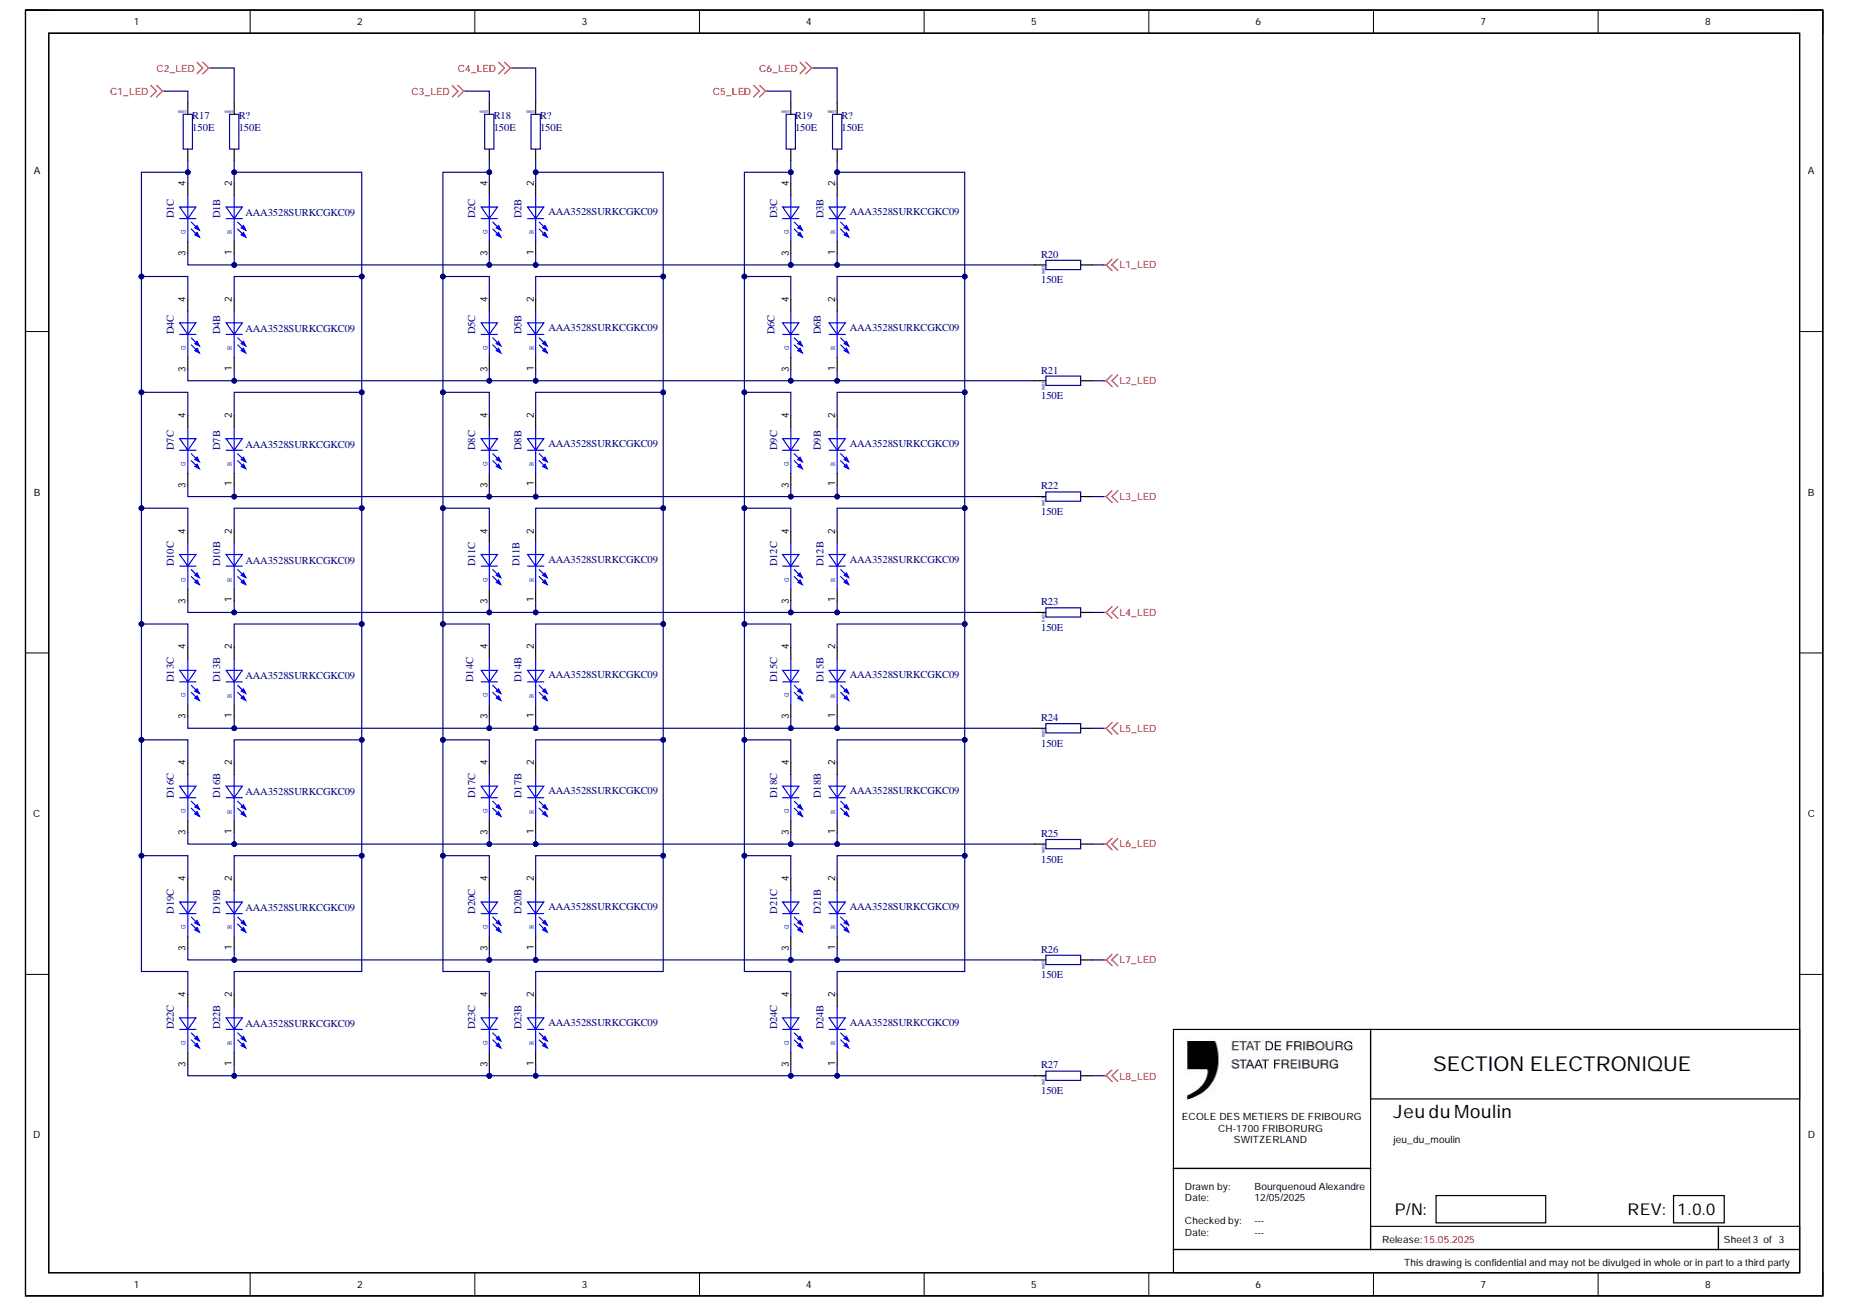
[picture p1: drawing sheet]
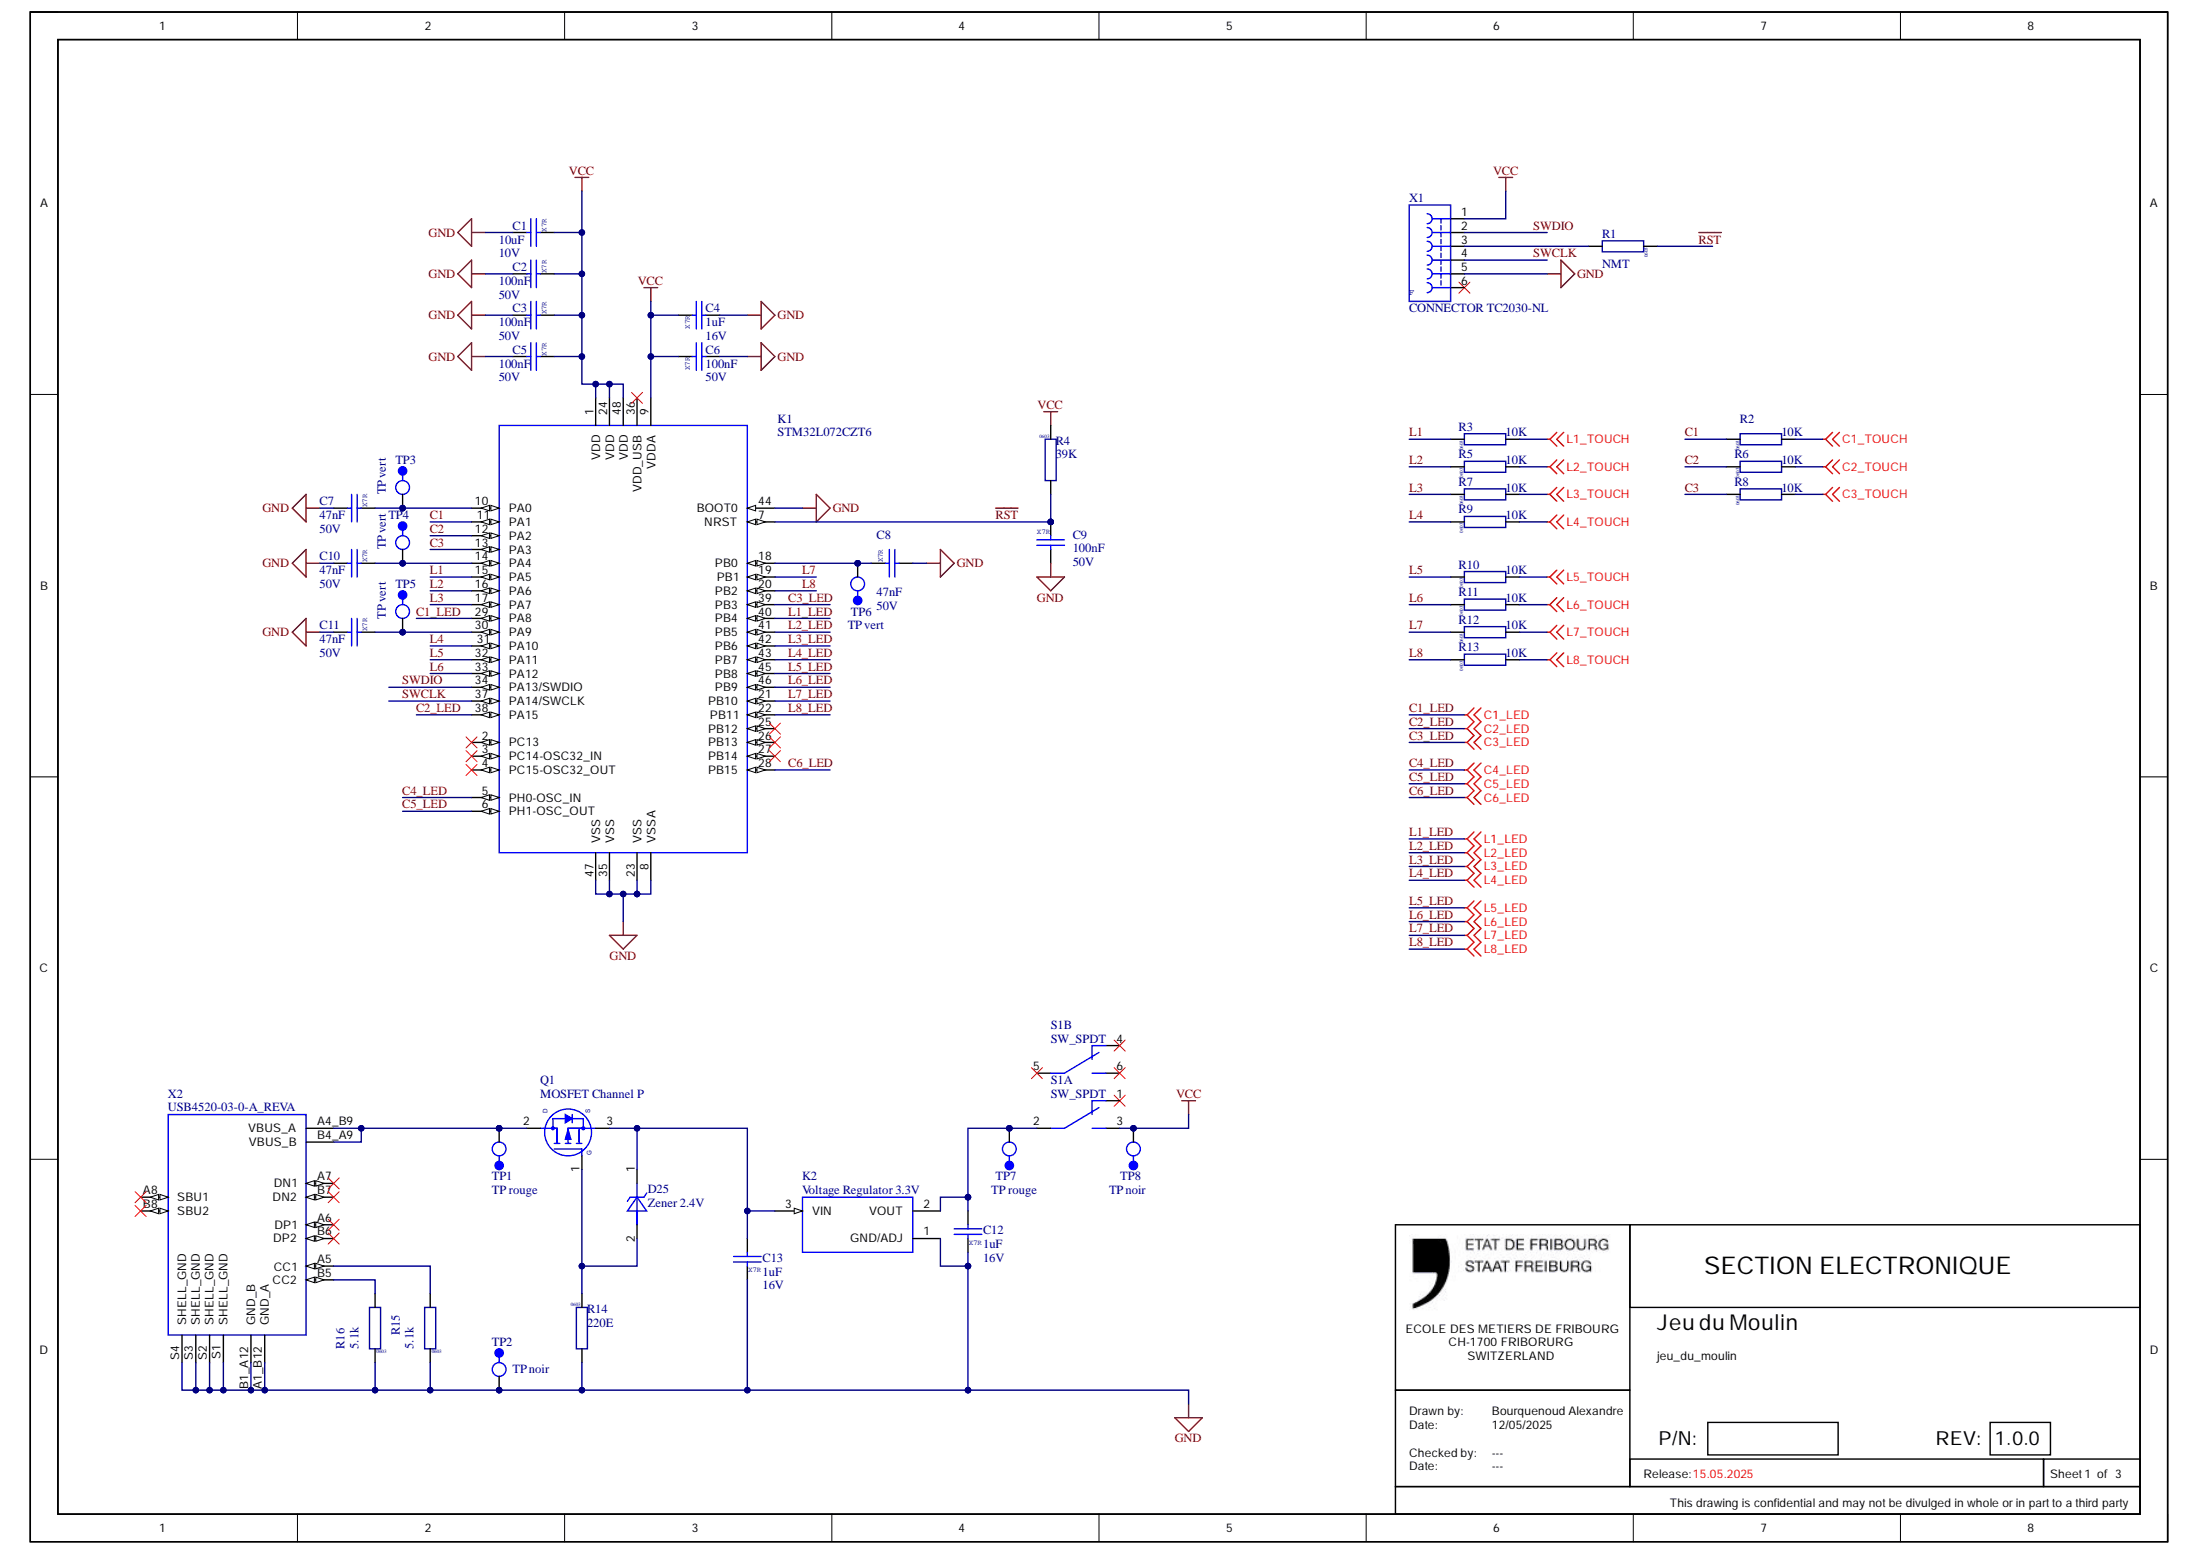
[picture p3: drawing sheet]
# Altium project jeu_du_moulin_boura_Project.PrjPcb
PCBCheckedBy: ---; PCBCheckedDate: ---; PCBDrawnDate: 20/05/2025; PCBName: jeu_du_moulin; ProjectEngineer: Bourquenoud Alexandre; ProjectLevel: 0; ProjectReleaseDate: --/--/--; ProjectStatus: PROTOTYPE; ProjectTitle: Jeu du Moulin; ProjectVersion: 1.0; SCHCheckedBy: ---; SCHCheckedDate: ---; SCHDrawnDate: 20/05/2025
3 sheets, 79 parts. Net scope: global (net labels, ports and power ports of the same name join across sheets).
Board file: jeu_du_moulin_boura_PCB.PcbDoc
Sheets:
  jeu_du_moulin_boura_TouchPAD_SCH.SchDoc
  jeu_du_moulin_boura_uP_SCH.SchDoc
  jeu_du_moulin_boura_LedMatrix_SCH.SchDoc

## Sheet jeu_du_moulin_boura_TouchPAD_SCH.SchDoc
size A3; Organization: Ecole des Métiers de Fribourg; Address1: Ch. du Musée 2; Address2: 1700 Fribourg; Address3: Switzerland; DocumentNumber: 2; SheetNumber: 2; SheetTotal: 3; BraceOpen: [; BraceClose: ]; Point: .

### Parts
D1  AAA3528SURKCGKC09  [TouchPAD-8mm+LED 4-SMD CIR]  (value not drawn)  (part A of 3)
D2  AAA3528SURKCGKC09  [TouchPAD-8mm+LED 4-SMD CIR]  (value not drawn)  (part A of 3)
D3  AAA3528SURKCGKC09  [TouchPAD-8mm+LED 4-SMD CIR]  (value not drawn)  (part A of 3)
D4  AAA3528SURKCGKC09  [TouchPAD-8mm+LED 4-SMD CIR]  (value not drawn)  (part A of 3)
D5  AAA3528SURKCGKC09  [TouchPAD-8mm+LED 4-SMD CIR]  (value not drawn)  (part A of 3)
D6  AAA3528SURKCGKC09  [TouchPAD-8mm+LED 4-SMD CIR]  (value not drawn)  (part A of 3)
D7  AAA3528SURKCGKC09  [TouchPAD-8mm+LED 4-SMD CIR]  (value not drawn)  (part A of 3)
D8  AAA3528SURKCGKC09  [TouchPAD-8mm+LED 4-SMD CIR]  (value not drawn)  (part A of 3)
D9  AAA3528SURKCGKC09  [TouchPAD-8mm+LED 4-SMD CIR]  (value not drawn)  (part A of 3)
D10  AAA3528SURKCGKC09  [TouchPAD-8mm+LED 4-SMD CIR]  (value not drawn)  (part A of 3)
D11  AAA3528SURKCGKC09  [TouchPAD-8mm+LED 4-SMD CIR]  (value not drawn)  (part A of 3)
D12  AAA3528SURKCGKC09  [TouchPAD-8mm+LED 4-SMD CIR]  (value not drawn)  (part A of 3)
D13  AAA3528SURKCGKC09  [TouchPAD-8mm+LED 4-SMD CIR]  (value not drawn)  (part A of 3)
D14  AAA3528SURKCGKC09  [TouchPAD-8mm+LED 4-SMD CIR]  (value not drawn)  (part A of 3)
D15  AAA3528SURKCGKC09  [TouchPAD-8mm+LED 4-SMD CIR]  (value not drawn)  (part A of 3)
D16  AAA3528SURKCGKC09  [TouchPAD-8mm+LED 4-SMD CIR]  (value not drawn)  (part A of 3)
D17  AAA3528SURKCGKC09  [TouchPAD-8mm+LED 4-SMD CIR]  (value not drawn)  (part A of 3)
D18  AAA3528SURKCGKC09  [TouchPAD-8mm+LED 4-SMD CIR]  (value not drawn)  (part A of 3)
D19  AAA3528SURKCGKC09  [TouchPAD-8mm+LED 4-SMD CIR]  (value not drawn)  (part A of 3)
D20  AAA3528SURKCGKC09  [TouchPAD-8mm+LED 4-SMD CIR]  (value not drawn)  (part A of 3)
D21  AAA3528SURKCGKC09  [TouchPAD-8mm+LED 4-SMD CIR]  (value not drawn)  (part A of 3)
D22  AAA3528SURKCGKC09  [TouchPAD-8mm+LED 4-SMD CIR]  (value not drawn)  (part A of 3)
D23  AAA3528SURKCGKC09  [TouchPAD-8mm+LED 4-SMD CIR]  (value not drawn)  (part A of 3)
D24  AAA3528SURKCGKC09  [TouchPAD-8mm+LED 4-SMD CIR]  (value not drawn)  (part A of 3)

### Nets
C1_TOUCH: D1.6(TPAD) D4.6(TPAD) D7.6(TPAD) D10.6(TPAD) D13.6(TPAD) D16.6(TPAD) D19.6(TPAD) D22.6(TPAD) ; off-sheet C1_TOUCH
C2_TOUCH: D2.6(TPAD) D5.6(TPAD) D8.6(TPAD) D11.6(TPAD) D14.6(TPAD) D17.6(TPAD) D20.6(TPAD) D23.6(TPAD) ; off-sheet C2_TOUCH
C3_TOUCH: D3.6(TPAD) D6.6(TPAD) D9.6(TPAD) D12.6(TPAD) D15.6(TPAD) D18.6(TPAD) D21.6(TPAD) D24.6(TPAD) ; off-sheet C3_TOUCH
L1_TOUCH: D1.5(TPAD) D2.5(TPAD) D3.5(TPAD) ; off-sheet L1_TOUCH
L2_TOUCH: D4.5(TPAD) D5.5(TPAD) D6.5(TPAD) ; off-sheet L2_TOUCH
L3_TOUCH: D7.5(TPAD) D8.5(TPAD) D9.5(TPAD) ; off-sheet L3_TOUCH
L4_TOUCH: D10.5(TPAD) D11.5(TPAD) D12.5(TPAD) ; off-sheet L4_TOUCH
L5_TOUCH: D13.5(TPAD) D14.5(TPAD) D15.5(TPAD) ; off-sheet L5_TOUCH
L6_TOUCH: D16.5(TPAD) D17.5(TPAD) D18.5(TPAD) ; off-sheet L6_TOUCH
L7_TOUCH: D19.5(TPAD) D20.5(TPAD) D21.5(TPAD) ; off-sheet L7_TOUCH
L8_TOUCH: D22.5(TPAD) D23.5(TPAD) D24.5(TPAD) ; off-sheet L8_TOUCH

### Layout directives
rule Width Constraint [Pref Width = 0.8mm    Min Width = 0.2mm    Max Width = 0.8mm]: C1_TOUCH, C2_TOUCH, C3_TOUCH

## Sheet jeu_du_moulin_boura_uP_SCH.SchDoc
size A3; Organization: Ecole des Métiers de Fribourg; Address1: Ch. du Musée 2; Address2: 1700 Fribourg; Address3: Switzerland; DocumentNumber: 1; SheetNumber: 1; SheetTotal: 3; BraceOpen: [; BraceClose: ]; Point: .

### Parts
C1  10uF  Volt: 10V  [CSMD0603]
C2  100nF  Volt: 50V  [CSMD0603]
C3  100nF  Volt: 50V  [CSMD0603]
C4  1uF  Volt: 16V  [CSMD0603]
C5  100nF  Volt: 50V  [CSMD0603]
C6  100nF  Volt: 50V  [CSMD0603]
C7  47nF  Volt: 50V  [CSMD0603]
C8  47nF  Volt: 50V  [CSMD0603]
C9  100nF  Volt: 50V  [CSMD0603]
C10  47nF  Volt: 50V  [CSMD0603]
C11  47nF  Volt: 50V  [CSMD0603]
C12  1uF  Volt: 16V  [CSMD0603]
C13  1uF  Volt: 16V  [CSMD0603]
D25  Zener 2.4V  [SOD-123]
K1  STM32L072CZU6  [UFQFPN48]
K2  Voltage Regulator 3.3V  [SOT95P240X88-3N]
Q1  MOSFET Channel P  [SOT95P240X88-3N]
R1  NMT  [RSMD0603]
R2  10K  [RSMD0603]
R3  10K  [RSMD0603]
R4  39K  [RSMD0603]
R5  10K  [RSMD0603]
R6  10K  [RSMD0603]
R7  10K  [RSMD0603]
R8  10K  [RSMD0603]
R9  10K  [RSMD0603]
R10  10K  [RSMD0603]
R11  10K  [RSMD0603]
R12  10K  [RSMD0603]
R13  10K  [RSMD0603]
R14  220E  [RSMD0603]
R15  5.1k  [RSMD0603]
R16  5.1k  [RSMD0603]
S1  SW_SPDT  [Switch Slide DPDT]  (parts A,B of 2)
TP1  TP rouge  [TP10_22]
TP2  TP noir  [TP10_22]
TP3  Test Point  [TP]
TP4  Test Point  [TP]
TP5  Test Point  [TP]
TP6  Test Point  [TP]
TP7  TP rouge  [TP10_22]
TP8  TP noir  [TP10_22]
X1  CONNECTOR TC2030-NL  [T-Connect 2030]
X2  USB4520-03-0-A_REVA  [GCT_USB4520-03-0-A_REVA]

### Blocks framed on the sheet
Microcontrôleur: C1-C11 K1 R4 TP3-TP6
Connecteur de programmation: R1 X1
Matrice de touches: R2 R3 R5-R13
Alimentation: C12 C13 D25 K2 Q1 R14-R16 S1 TP1 TP2 TP7 TP8 X2

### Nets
GND: C1.2 C2.2 C3.2 C4.2 C5.2 C6.2 C7.2 C8.2 C9.2 C10.2 C11.2 C12.1 C13.1 K1.8(VSSA) K1.23(VSS) K1.35(VSS) K1.44(BOOT0) K1.47(VSS) K1.49(GND_PAD) K2.1(GND/ADJ) R14.2 R15.1 R16.1 TP2.1(a) X1.5(GND) X2.A1_B12(GND_A) X2.B1_A12(GND_B) X2.S1(SHELL_GND) X2.S2(SHELL_GND) X2.S3(SHELL_GND) X2.S4(SHELL_GND)
VCC: C1.1 C2.1 C3.1 C4.1 C5.1 C6.1 K1.1(VDD) K1.9(VDDA) K1.24(VDD) K1.48(VDD) R4.1 S1.3 TP8.1(a) X1.1(VDD_VIOREF)
C1: K1.17(PA7) R2.1
C1_LED: K1.29(PA8) ; off-sheet C1_LED
C1_TOUCH: R2.2 ; off-sheet C1_TOUCH
C2: K1.13(PA3) R6.1
C2_LED: K1.41(PB5) ; off-sheet C2_LED
C2_TOUCH: R6.2 ; off-sheet C2_TOUCH
C3: K1.12(PA2) R8.1
C3_LED: K1.39(PB3) ; off-sheet C3_LED
C3_TOUCH: R8.2 ; off-sheet C3_TOUCH
L1: K1.11(PA1) R3.1
L1_LED: K1.42(PB6) ; off-sheet L1_LED
L1_TOUCH: R3.2 ; off-sheet L1_TOUCH
L2: K1.33(PA12) R5.1
L2_LED: K1.40(PB4) ; off-sheet L2_LED
L2_TOUCH: R5.2 ; off-sheet L2_TOUCH
L3: K1.32(PA11) R7.1
L3_LED: K1.38(PA15) ; off-sheet L3_LED
L3_TOUCH: R7.2 ; off-sheet L3_TOUCH
L4: K1.31(PA10) R9.1
L4_LED: K1.22(PB11) ; off-sheet L4_LED
L4_TOUCH: R9.2 ; off-sheet L4_TOUCH
L5: K1.20(PB2) R10.1
L5_LED: K1.21(PB10) ; off-sheet L5_LED
L5_TOUCH: R10.2 ; off-sheet L5_TOUCH
L6: K1.19(PB1) R11.1
L6_LED: K1.46(PB9) ; off-sheet L6_LED
L6_TOUCH: R11.2 ; off-sheet L6_TOUCH
L7: K1.16(PA6) R12.1
L7_LED: K1.45(PB8) ; off-sheet L7_LED
L7_TOUCH: R12.2 ; off-sheet L7_TOUCH
L8: K1.15(PA5) R13.1
L8_LED: K1.43(PB7) ; off-sheet L8_LED
L8_TOUCH: R13.2 ; off-sheet L8_TOUCH
~{RST}: C9.1 K1.7(NRST) R1.1 R4.2
SWCLK: K1.37(PA14/SWCLK) X1.4(SWCLK)
SWDIO: K1.34(PA13/SWDIO) X1.2(SWDIO)
NetC7_1: C7.1 K1.10(PA0) TP3.1(a)
NetC8_1: C8.1 K1.18(PB0) TP5.1(a)
NetC10_1: C10.1 K1.14(PA4) TP4.1(a)
NetC11_1: C11.1 K1.30(PA9) TP6.1(a)
NetC12_2: C12.2 K2.2(VOUT) S1.2 TP7.1(a)
NetC13_2: C13.2 D25.1(CATHODE) K2.3(VIN) Q1.2(Drain)
NetD25_2: D25.2(ANODE) Q1.1(Gate) R14.1
NetQ1_3: Q1.3(Source) TP1.1(a) X2.A4_B9(VBUS_A) X2.B4_A9(VBUS_B)
NetR1_2: R1.2 X1.3(NMVLR/RESET)
NetR15_2: R15.2 X2.A5(CC1)
NetR16_2: R16.2 X2.B5(CC2)

Not connected (* = marked no-connect by the designer): K1 2(PC13)* 3(PC14-OSC32_IN)* 4(PC15-OSC32_OUT)* 5(PH0-OSC_IN)* 6(PH1-OSC_OUT)* 25(PB12)* 26(PB13)* 27(PB14)* 28(PB15)* 36(VDD_USB)*; S1 1* 4* 5* 6*; X1 6(SWO)*; X2 A6(DP1)* A7(DN1)* A8(SBU1)* B6(DP2)* B7(DN2)* B8(SBU2)*

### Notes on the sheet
- Matrice de LEDs

## Sheet jeu_du_moulin_boura_LedMatrix_SCH.SchDoc
size A3; Organization: Ecole des Métiers de Fribourg; Address1: Ch. du Musée 2; Address2: 1700 Fribourg; Address3: Switzerland; SheetNumber: 3; SheetTotal: 3; BraceOpen: [; BraceClose: ]; Point: .

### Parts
D1  AAA3528SURKCGKC09  [TouchPAD-8mm+LED 4-SMD CIR]  (parts B,C of 3)
D2  AAA3528SURKCGKC09  [TouchPAD-8mm+LED 4-SMD CIR]  (parts B,C of 3)
D3  AAA3528SURKCGKC09  [TouchPAD-8mm+LED 4-SMD CIR]  (parts B,C of 3)
D4  AAA3528SURKCGKC09  [TouchPAD-8mm+LED 4-SMD CIR]  (parts B,C of 3)
D5  AAA3528SURKCGKC09  [TouchPAD-8mm+LED 4-SMD CIR]  (parts B,C of 3)
D6  AAA3528SURKCGKC09  [TouchPAD-8mm+LED 4-SMD CIR]  (parts B,C of 3)
D7  AAA3528SURKCGKC09  [TouchPAD-8mm+LED 4-SMD CIR]  (parts B,C of 3)
D8  AAA3528SURKCGKC09  [TouchPAD-8mm+LED 4-SMD CIR]  (parts B,C of 3)
D9  AAA3528SURKCGKC09  [TouchPAD-8mm+LED 4-SMD CIR]  (parts B,C of 3)
D10  AAA3528SURKCGKC09  [TouchPAD-8mm+LED 4-SMD CIR]  (parts B,C of 3)
D11  AAA3528SURKCGKC09  [TouchPAD-8mm+LED 4-SMD CIR]  (parts B,C of 3)
D12  AAA3528SURKCGKC09  [TouchPAD-8mm+LED 4-SMD CIR]  (parts B,C of 3)
D13  AAA3528SURKCGKC09  [TouchPAD-8mm+LED 4-SMD CIR]  (parts B,C of 3)
D14  AAA3528SURKCGKC09  [TouchPAD-8mm+LED 4-SMD CIR]  (parts B,C of 3)
D15  AAA3528SURKCGKC09  [TouchPAD-8mm+LED 4-SMD CIR]  (parts B,C of 3)
D16  AAA3528SURKCGKC09  [TouchPAD-8mm+LED 4-SMD CIR]  (parts B,C of 3)
D17  AAA3528SURKCGKC09  [TouchPAD-8mm+LED 4-SMD CIR]  (parts B,C of 3)
D18  AAA3528SURKCGKC09  [TouchPAD-8mm+LED 4-SMD CIR]  (parts B,C of 3)
D19  AAA3528SURKCGKC09  [TouchPAD-8mm+LED 4-SMD CIR]  (parts B,C of 3)
D20  AAA3528SURKCGKC09  [TouchPAD-8mm+LED 4-SMD CIR]  (parts B,C of 3)
D21  AAA3528SURKCGKC09  [TouchPAD-8mm+LED 4-SMD CIR]  (parts B,C of 3)
D22  AAA3528SURKCGKC09  [TouchPAD-8mm+LED 4-SMD CIR]  (parts B,C of 3)
D23  AAA3528SURKCGKC09  [TouchPAD-8mm+LED 4-SMD CIR]  (parts B,C of 3)
D24  AAA3528SURKCGKC09  [TouchPAD-8mm+LED 4-SMD CIR]  (parts B,C of 3)
R17  150E  [RSMD0603]
R18  150E  [RSMD0603]
R19  150E  [RSMD0603]
R20  150E  [RSMD0603]
R21  150E  [RSMD0603]
R22  150E  [RSMD0603]
R23  150E  [RSMD0603]
R24  150E  [RSMD0603]
R25  150E  [RSMD0603]
R26  150E  [RSMD0603]
R27  150E  [RSMD0603]

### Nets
C1_LED: R17.1 ; off-sheet C1_LED
C2_LED: R18.1 ; off-sheet C2_LED
C3_LED: R19.1 ; off-sheet C3_LED
L1_LED: R20.2 ; off-sheet L1_LED
L2_LED: R21.2 ; off-sheet L2_LED
L3_LED: R22.2 ; off-sheet L3_LED
L4_LED: R23.2 ; off-sheet L4_LED
L5_LED: R24.2 ; off-sheet L5_LED
L6_LED: R25.2 ; off-sheet L6_LED
L7_LED: R26.2 ; off-sheet L7_LED
L8_LED: R27.2 ; off-sheet L8_LED
NetD1_1: D1.1(CATHODE) D1.4(ANODE) D2.1(CATHODE) D2.4(ANODE) D3.1(CATHODE) D3.4(ANODE) R20.1
NetD1_2: D1.2(ANODE) D1.3(CATHODE) D4.2(ANODE) D4.3(CATHODE) D7.2(ANODE) D7.3(CATHODE) D10.2(ANODE) D10.3(CATHODE) D13.2(ANODE) D13.3(CATHODE) D16.2(ANODE) D16.3(CATHODE) D19.2(ANODE) D19.3(CATHODE) D22.2(ANODE) D22.3(CATHODE) R17.2
NetD2_2: D2.2(ANODE) D2.3(CATHODE) D5.2(ANODE) D5.3(CATHODE) D8.2(ANODE) D8.3(CATHODE) D11.2(ANODE) D11.3(CATHODE) D14.2(ANODE) D14.3(CATHODE) D17.2(ANODE) D17.3(CATHODE) D20.2(ANODE) D20.3(CATHODE) D23.2(ANODE) D23.3(CATHODE) R18.2
NetD3_2: D3.2(ANODE) D3.3(CATHODE) D6.2(ANODE) D6.3(CATHODE) D9.2(ANODE) D9.3(CATHODE) D12.2(ANODE) D12.3(CATHODE) D15.2(ANODE) D15.3(CATHODE) D18.2(ANODE) D18.3(CATHODE) D21.2(ANODE) D21.3(CATHODE) D24.2(ANODE) D24.3(CATHODE) R19.2
NetD4_1: D4.1(CATHODE) D4.4(ANODE) D5.1(CATHODE) D5.4(ANODE) D6.1(CATHODE) D6.4(ANODE) R21.1
NetD7_1: D7.1(CATHODE) D7.4(ANODE) D8.1(CATHODE) D8.4(ANODE) D9.1(CATHODE) D9.4(ANODE) R22.1
NetD10_1: D10.1(CATHODE) D10.4(ANODE) D11.1(CATHODE) D11.4(ANODE) D12.1(CATHODE) D12.4(ANODE) R23.1
NetD13_1: D13.1(CATHODE) D13.4(ANODE) D14.1(CATHODE) D14.4(ANODE) D15.1(CATHODE) D15.4(ANODE) R24.1
NetD16_1: D16.1(CATHODE) D16.4(ANODE) D17.1(CATHODE) D17.4(ANODE) D18.1(CATHODE) D18.4(ANODE) R25.1
NetD19_1: D19.1(CATHODE) D19.4(ANODE) D20.1(CATHODE) D20.4(ANODE) D21.1(CATHODE) D21.4(ANODE) R26.1
NetD22_1: D22.1(CATHODE) D22.4(ANODE) D23.1(CATHODE) D23.4(ANODE) D24.1(CATHODE) D24.4(ANODE) R27.1

## Nets that join several sheets
C1_LED: jeu_du_moulin_boura_uP_SCH (K1.29), jeu_du_moulin_boura_LedMatrix_SCH (R17.1)
C1_TOUCH: jeu_du_moulin_boura_TouchPAD_SCH (8 pins), jeu_du_moulin_boura_uP_SCH (R2.2)
C2_LED: jeu_du_moulin_boura_uP_SCH (K1.41), jeu_du_moulin_boura_LedMatrix_SCH (R18.1)
C2_TOUCH: jeu_du_moulin_boura_TouchPAD_SCH (8 pins), jeu_du_moulin_boura_uP_SCH (R6.2)
C3_LED: jeu_du_moulin_boura_uP_SCH (K1.39), jeu_du_moulin_boura_LedMatrix_SCH (R19.1)
C3_TOUCH: jeu_du_moulin_boura_TouchPAD_SCH (8 pins), jeu_du_moulin_boura_uP_SCH (R8.2)
L1_LED: jeu_du_moulin_boura_uP_SCH (K1.42), jeu_du_moulin_boura_LedMatrix_SCH (R20.2)
L1_TOUCH: jeu_du_moulin_boura_TouchPAD_SCH (D1.5 D2.5 D3.5), jeu_du_moulin_boura_uP_SCH (R3.2)
L2_LED: jeu_du_moulin_boura_uP_SCH (K1.40), jeu_du_moulin_boura_LedMatrix_SCH (R21.2)
L2_TOUCH: jeu_du_moulin_boura_TouchPAD_SCH (D4.5 D5.5 D6.5), jeu_du_moulin_boura_uP_SCH (R5.2)
L3_LED: jeu_du_moulin_boura_uP_SCH (K1.38), jeu_du_moulin_boura_LedMatrix_SCH (R22.2)
L3_TOUCH: jeu_du_moulin_boura_TouchPAD_SCH (D7.5 D8.5 D9.5), jeu_du_moulin_boura_uP_SCH (R7.2)
L4_LED: jeu_du_moulin_boura_uP_SCH (K1.22), jeu_du_moulin_boura_LedMatrix_SCH (R23.2)
L4_TOUCH: jeu_du_moulin_boura_TouchPAD_SCH (D10.5 D11.5 D12.5), jeu_du_moulin_boura_uP_SCH (R9.2)
L5_LED: jeu_du_moulin_boura_uP_SCH (K1.21), jeu_du_moulin_boura_LedMatrix_SCH (R24.2)
L5_TOUCH: jeu_du_moulin_boura_TouchPAD_SCH (D13.5 D14.5 D15.5), jeu_du_moulin_boura_uP_SCH (R10.2)
L6_LED: jeu_du_moulin_boura_uP_SCH (K1.46), jeu_du_moulin_boura_LedMatrix_SCH (R25.2)
L6_TOUCH: jeu_du_moulin_boura_TouchPAD_SCH (D16.5 D17.5 D18.5), jeu_du_moulin_boura_uP_SCH (R11.2)
L7_LED: jeu_du_moulin_boura_uP_SCH (K1.45), jeu_du_moulin_boura_LedMatrix_SCH (R26.2)
L7_TOUCH: jeu_du_moulin_boura_TouchPAD_SCH (D19.5 D20.5 D21.5), jeu_du_moulin_boura_uP_SCH (R12.2)
L8_LED: jeu_du_moulin_boura_uP_SCH (K1.43), jeu_du_moulin_boura_LedMatrix_SCH (R27.2)
L8_TOUCH: jeu_du_moulin_boura_TouchPAD_SCH (D22.5 D23.5 D24.5), jeu_du_moulin_boura_uP_SCH (R13.2)
